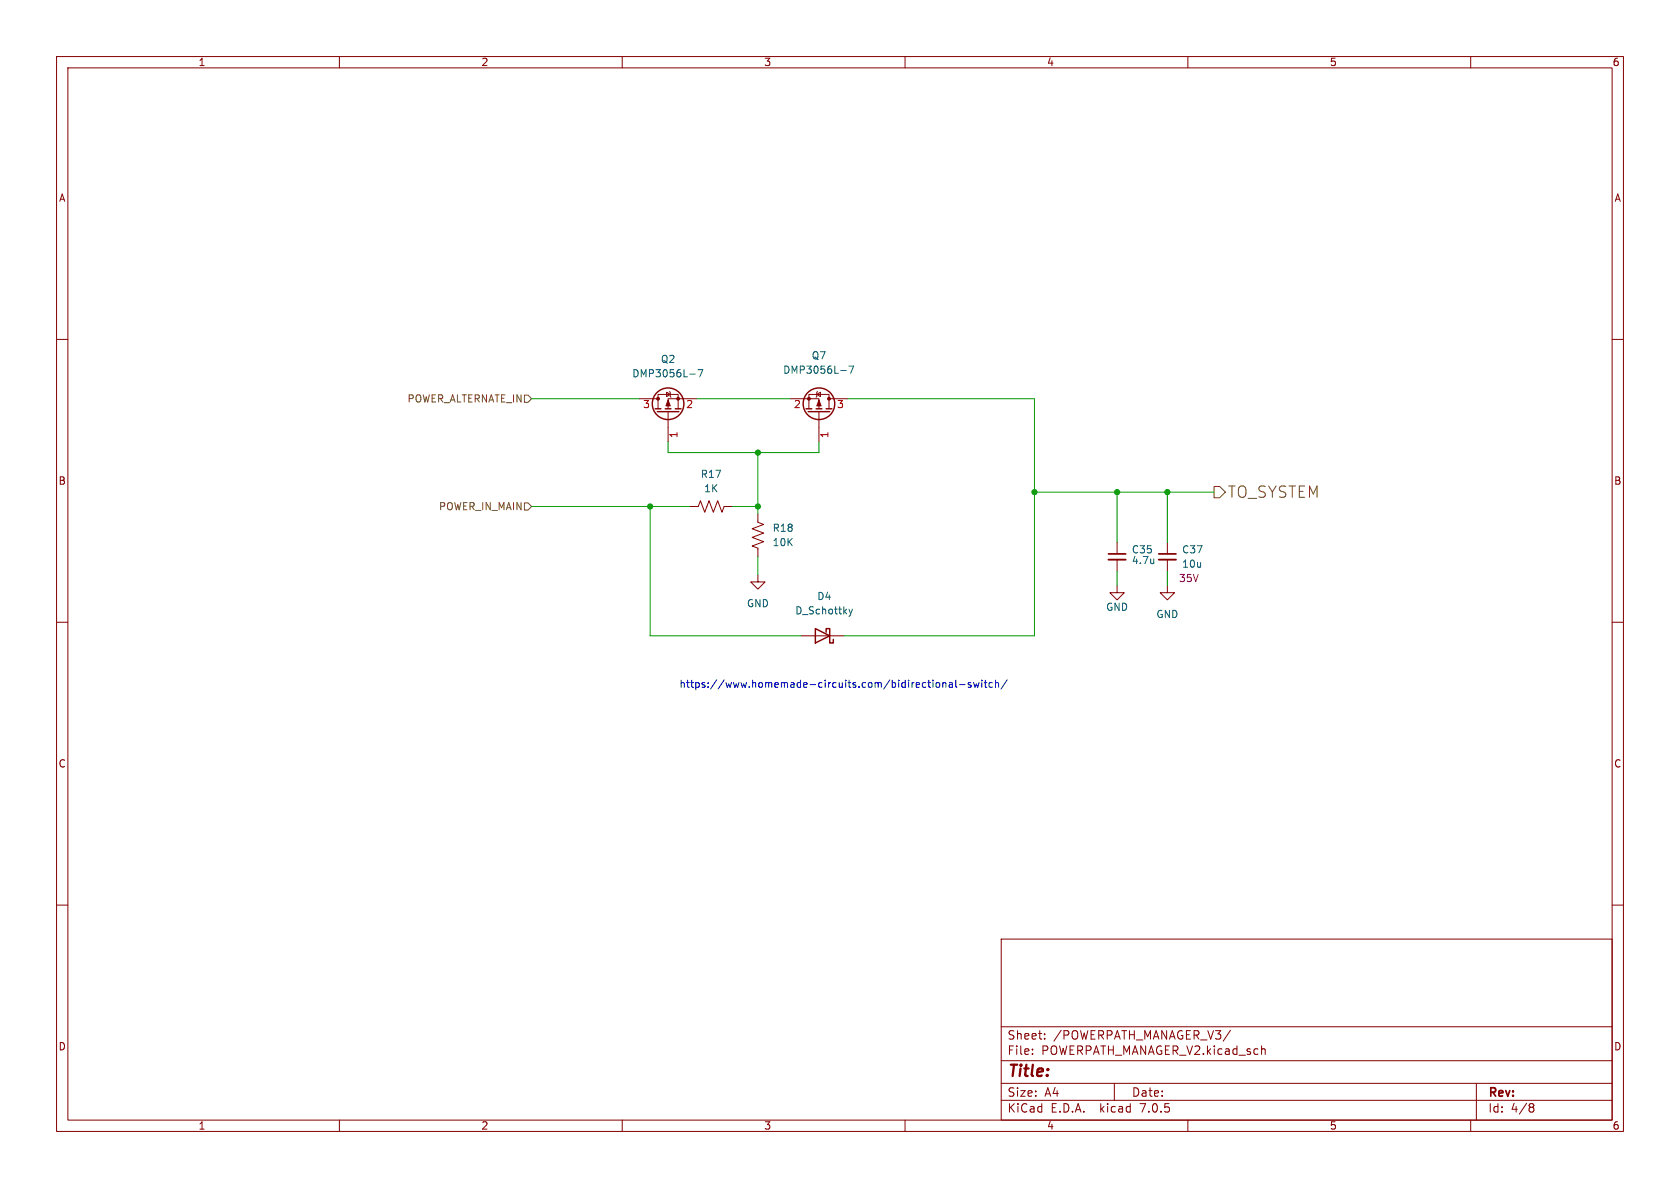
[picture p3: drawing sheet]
<svg xmlns="http://www.w3.org/2000/svg" width="297mm" height="210mm" viewBox="0 0 297 210" stroke-linecap="round" stroke-linejoin="round" font-family="sans-serif">
<g fill="none" stroke="#840000" stroke-width=".18">
<path d="M10 10h277v190h-277zM12 12h273v186h-273zM60 10v2M110 10v2M160 10v2M210 10v2M260 10v2M10 60h2M285 60h2M113 70.5h3.3M116.3 72.3v-2.6h3.6v2.6M117.9 69.3l.6 .4-.6 .4z"/>
<path d="M118.1 72.8v5.3M118.4 69.2l.1 .1v.8l.1 .1M123.2 70.5h-5.1v1.8M139.7 70.5h5.1v1.8M143 72.3v-2.6h3.6v2.6M144.4 69.7l.6-.4v.8zM144.5 69.2l-.1 .1v.8l-.1 .1M144.8 72.8v5.3M146.6 70.5h3.3M121.9 89.5h1.5l.4-1 .8 2.1 .7-2.1 .8 2.1 .8-2.1 .7 2.1 .4-1.1h1.5M134 90.8v1.5l1 .4-2 .8 2 .7-2 .8 2 .8-2 .7 1 .4v1.5M197.5 95.9v2"/>
<path d="M197.5 98.9v2.1M206.4 95.9v2M206.4 98.9v2.1M10 110h2M134 101.6v1.3h1.3l-1.3 1.2-1.3-1.2h1.3M141.6 112.4h7.6M197.5 103.5v1.3h1.3l-1.3 1.2-1.3-1.2h1.3M206.4 103.5v1.3h1.2l-1.2 1.2-1.3-1.2h1.3M285 110h2M10 160h2M285 160h2M177 166h108v32h-108z"/>
<path d="M60 198v2M110 198v2M160 198v2M177 194.5h108M177 191.5h108M177 187.5h108M177 181.5h108M182.5 186.3v.1M182.5 185.5v.1M184.7 183.6v.1M184.7 182.8v.1M197 191.5v3"/>
<path d="M210 198v2M217.5 182.1l-1.3 2M223.2 185.4h.3l.2 .2v.8M260 198v2M261 191.5v6.5M270.5 195.7h.1M270.5 195.2l.4-.1 .2 .1 .1 .3-.3 .2M270.6 195.7h.3M270.6 195.7l-.1 .1M270.9 195.7l.3 .3-.1 .5-.2 .1-.4-.1"/>
</g>
<g fill="none" stroke="#840000" stroke-width=".25">
<path d="M115.8 72.3h1M116.2 72.8h3.8M117.6 72.3h1M119.4 72.3h1M142.5 72.3h1M142.9 72.8h3.8M144.3 72.3h1M146 72.3h1.1M144.1 111.1l2.6 1.3-2.6 1.3zM146 111.8v-.7h.7v2.6h.6v-.7"/>
<circle cx="118.1" cy="71.4" r="2.79"/>
<circle cx="144.8" cy="71.4" r="2.79"/>
</g>
<path d="M122 66.1h.9M123.4 65.3h.8l-.5 1.3M148.6 65.5h1M150.1 64.7h.8l-.5 1.3M150.1 107.7l.3 .8M150.4 108.5l-.3 .5M150.7 107.7l-.3 .8" fill="none" stroke="#006464" stroke-width=".18"/>
<path d="M196 98.9h3M204.9 98.9h3" fill="none" stroke="#840000" stroke-width=".33"/>
<path d="M196 97.9h3M204.9 97.9h3" fill="none" stroke="#840000" stroke-width=".3"/>
<g fill="#840000" stroke="#840000" stroke-width=".18">
<path d="M144.8 70.7l.4 1.1h-.8z"/>
<path d="M118.1 70.7l.4 1.1h-.8z"/>
<circle cx="143" cy="70.5" r=".25"/>
<circle cx="146.6" cy="70.5" r=".25"/>
<circle cx="119.9" cy="70.5" r=".25"/>
<circle cx="116.3" cy="70.5" r=".25"/>
</g>
<path d="M92.7 69.9h.6l.7 .6-.7 .6h-.6zM92.7 88.9h.6l.7 .6-.7 .7h-.6zM214.6 86h1l1 1-1 1h-1z" fill="none" stroke="#725600" stroke-width=".18"/>
<g fill="none" stroke="#0000c2" stroke-width=".18">
<path d="M165.5 120.8l.2-.1 .4 .1v.5l-.1 .1-.3 .1-.2-.1zM166.7 120.8l.2-.1h.3v.8M166.7 120.7v.8M167.8 120.7h.5l.1 .8M168.4 121h-.4l-.2 .2 .2 .3 .4-.1M169 120.2v1.1l.2 .2M169.6 121h1M171.6 120.7h-.3l-.1 .1v.2l.4 .1v.3h-.4M172.1 120.7l.3 .8 .2-.6 .3 .6 .2-.8M173.6 120.2v.2M173.6 120.7v.8M174 120.7h.5"/>
<path d="M174.2 120.2v1.1l.3 .2M175.5 120.7h-.4l-.3 .2 .2 .5h.5M176 120.8l.2-.1h.3v.8M176 120.2v1.3M178.1 120.2l-1.1 1.6"/>
</g>
<g fill="none" stroke="#009600" stroke-width=".18">
<path d="M94 70.5h19M118.1 78.1v1.9h26.7v-1.9M123.2 70.5h16.5M149.9 70.5h33v41.9h-33.7M94 89.5h27.9M114.9 89.5v22.9h26.7M129.5 89.5h4.5M134 80v10.8M134 98.4v3.2M182.9 87h31.7M197.5 87v8.9M206.4 87v8.9"/>
<path d="M197.5 101v2.5M206.4 101v2.5"/>
</g>
<g fill="#009600" stroke="#009600" stroke-width=".18">
<circle cx="182.9" cy="87" r=".46"/>
<circle cx="114.9" cy="89.5" r=".46"/>
<circle cx="206.4" cy="87" r=".46"/>
<circle cx="134" cy="89.5" r=".46"/>
<circle cx="134" cy="80" r=".46"/>
<circle cx="197.5" cy="87" r=".46"/>
</g>
<text font-size="2.8" fill="#725600" x="216.9" y="88.2">TO_SYSTEM</text>
<text font-size="2.8" fill="#840000" x="178" y="190.8">Title:</text>
<g font-size="2.1" fill="#840000">
<text x="178" y="183.9">Sheet:</text>
<text x="186.2" y="183.9">/POWERPATH_MANAGER_V3/</text>
<text x="178" y="186.6">File:</text>
<text x="184" y="186.6">POWERPATH_MANAGER_V2.kicad_sch</text>
<text x="178" y="196.8">KiCad</text>
<text x="178" y="194">Size:</text>
<text x="184.6" y="194">A4</text>
<text x="185.7" y="196.8">E.D.A.</text>
<text x="194.4" y="196.8">kicad</text>
<text x="200" y="194">Date:</text>
<text x="201.5" y="196.8">7.0.5</text>
<text x="263" y="194.2">Rev:</text>
<text x="263" y="196.8">Id:</text>
<text x="267" y="196.8">4/8</text>
</g>
<g font-size="1.8" fill="#840000">
<text x="35" y="11.8">1</text>
<text x="85" y="11.8">2</text>
<text x="135" y="11.8">3</text>
<text x="185" y="11.8">4</text>
<text x="235" y="11.8">5</text>
<text x="285" y="11.8">6</text>
<text x="10.4" y="35.8">A</text>
<text x="285.4" y="35.8">A</text>
<text x="10.3" y="85.8">B</text>
<text x="285.3" y="85.8">B</text>
<text x="10.3" y="135.8">C</text>
<text x="285.3" y="135.8">C</text>
<text x="10.3" y="185.8">D</text>
<text x="285.3" y="185.8">D</text>
<text x="35" y="199.8">1</text>
<text x="85" y="199.8">2</text>
<text x="135" y="199.8">3</text>
<text x="185" y="199.8">4</text>
<text x="235" y="199.8">5</text>
<text x="285" y="199.8">6</text>
</g>
<g font-size="1.8" fill="#006464">
<text x="116.8" y="64.3">Q2</text>
<text x="143.4" y="63.7">Q7</text>
<text x="111.7" y="66.9">DMP3056L-7</text>
<text x="138.4" y="66.2">DMP3056L-7</text>
<text x="123.8" y="84.6">R17</text>
<text x="124.4" y="87.2">1K</text>
<text x="136.5" y="94.2">R18</text>
<text x="136.5" y="96.7">10K</text>
<text x="200" y="98">C35</text>
<text x="200" y="99.9">4.7u</text>
<text x="208.9" y="98">C37</text>
<text x="208.9" y="100.5">10u</text>
<text x="132" y="107.5">GND</text>
<text x="144.4" y="106.2">D4</text>
<text x="140.5" y="108.8">D_Schottky</text>
<text x="195.5" y="108.1">GND</text>
<text x="204.4" y="109.4">GND</text>
</g>
<g font-size="1.8" fill="#725600">
<text x="72" y="71.3">POWER_ALTERNATE_IN</text>
<text x="77.6" y="90.4">POWER_IN_MAIN</text>
</g>
<g font-size="1.8" fill="#a90000">
<text x="113.6" y="72.4">3</text>
<text x="120" y="77.5" transform="rotate(-90 120 77.5)">1</text>
<text x="121.3" y="72.4">2</text>
<text x="140.3" y="72.4">2</text>
<text x="146.7" y="77.5" transform="rotate(-90 146.7 77.5)">1</text>
<text x="147.9" y="72.4">3</text>
</g>
<text font-size="1.8" fill="#840084" x="208.4" y="103.1">35V</text>
<text font-size="1.8" fill="#0000c2" x="120" y="121.7">https://www.homemade-circuits.com/bidirectional-switch/</text>
</svg>
